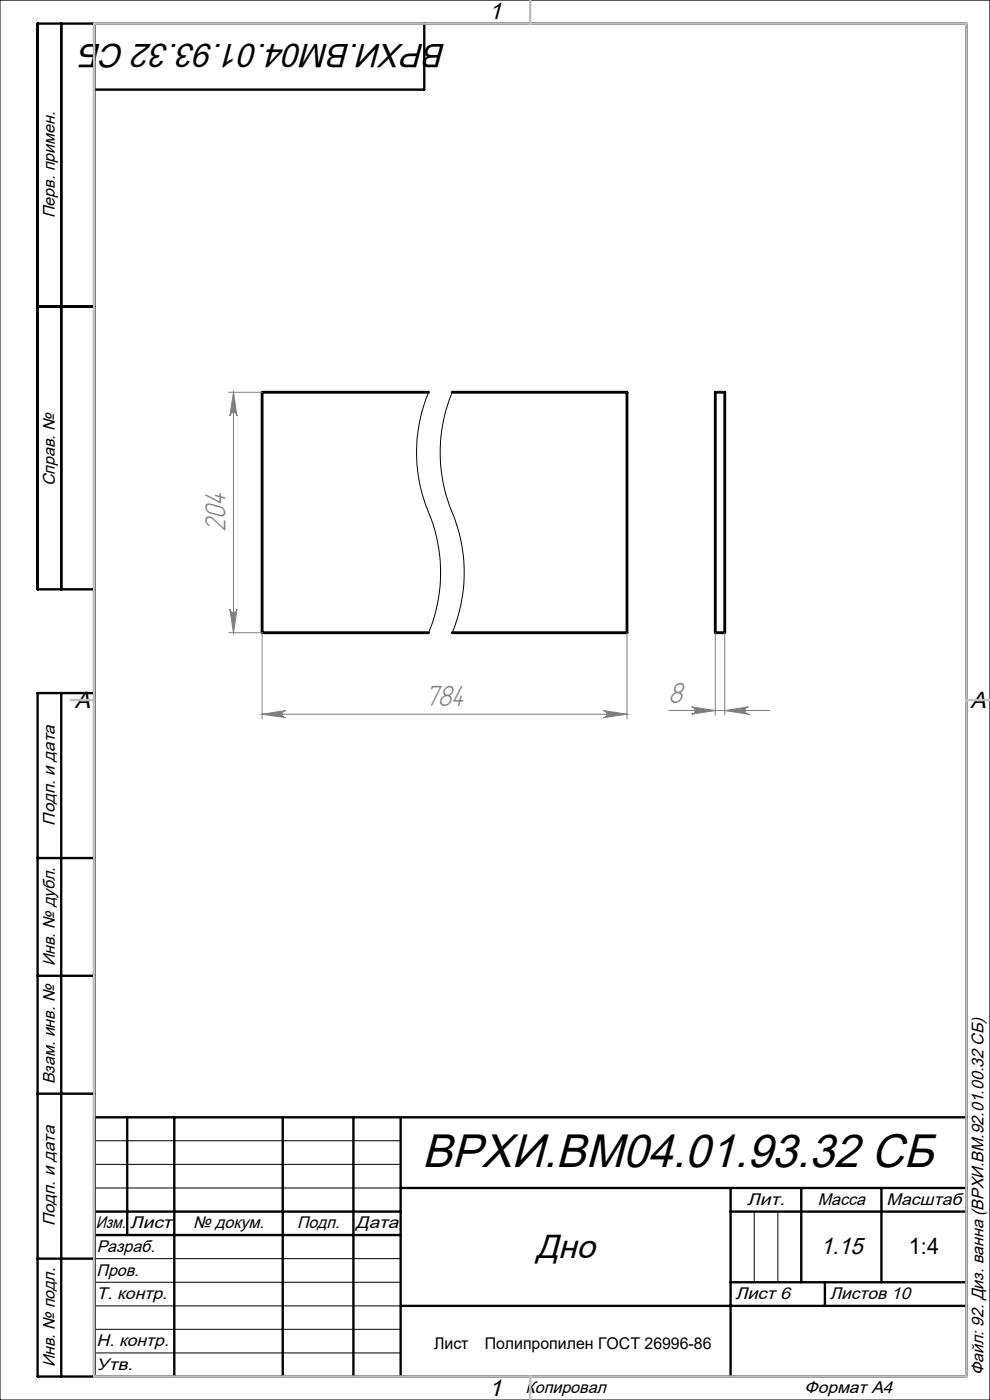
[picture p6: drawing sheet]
<svg xmlns="http://www.w3.org/2000/svg" width="210mm" height="297mm" viewBox="0 0 210 297" stroke-linecap="round" stroke-linejoin="round" font-family="sans-serif">
<path d="M90.9 83.2h-35.3v51h35.3M95.9 83.2h37.1v51h-37.1M151.7 83.2h2v51h-2z" fill="none" stroke="#000" stroke-width=".6"/>
<g fill="none" stroke="#000" stroke-width=".21">
<path d="M0 0h210v297h-210zM90.9 83.2a33.6 33.6 0 0 0 .6 27 33.2 33.2 0 0 1-.6 24M95.9 83.2a33.6 33.6 0 0 0 .6 27 33.2 33.2 0 0 1-.6 24M20 242h65M20 247h65M20 252h65M160 257v15M165 257v15M20 267h65M20 272h65M20 277h65M20 282h65"/>
<path d="M20 287h65"/>
</g>
<g fill="none" stroke="#808080" stroke-width=".21">
<path d="M48.5 83.2h7.1M49.5 83.2l.8 5a.76 .76 0 0 0-.8-.7 .76 .76 0 0 0-.7 .7zM49.5 83.2v51M48.5 134.2h7.1v18.3M48.8 129.2a.76 .76 0 0 0 .7 .8 .76 .76 0 0 0 .8-.8l-.8 5zM133 134.2v18.3M151.7 134.2v17.5M153.7 134.2v17.5M55.6 151.5l5-.8a.76 .76 0 0 0-.7 .8 .76 .76 0 0 0 .7 .8zM55.6 151.5h77.4M128 150.7l5 .8-5 .8a.76 .76 0 0 0 .7-.8 .76 .76 0 0 0-.7-.8zM141.9 150.7h21.4"/>
<path d="M146.7 150l5 .7-5 .8a.78 .78 0 0 0 .8-.8 .78 .78 0 0 0-.8-.7zM153.7 150.7l5-.7a.78 .78 0 0 0-.7 .7 .78 .78 0 0 0 .7 .8z"/>
</g>
<g fill="none" stroke="#000" stroke-width=".5">
<path d="M13 5v120M20 5v287M90 5v14h-70M8 65h12M20 125h-12v-120h197v287h-197v-145h12M13 147v145M8 182h12M8 207h12M8 232h12M20 237h185M27 237v25M37 237v55"/>
<path d="M60 237v55M75 237v55M85 237v55M20 257h65M85 252h120M155 252v40M155 257h50M170 252v20M187 252v20M8 267h12M20 262h65M85 277h120"/>
<path d="M155 272h50M175 272v5"/>
</g>
<path d="M20 5h185v287h-185zM112.5 0v5M15 148.5h5M205 148.5h5M112.5 292v5" fill="none" stroke="#c0c0c0" stroke-width=".5"/>
<g fill="#808080">
<path d="M128 150.7l5 .8-5 .8a.76 .76 0 0 0 .7-.8 .76 .76 0 0 0-.7-.8zM55.6 151.5l5-.8a.76 .76 0 0 0-.7 .8 .76 .76 0 0 0 .7 .8z"/>
<path d="M146.7 150l5 .7-5 .8a.78 .78 0 0 0 .8-.8 .78 .78 0 0 0-.8-.7zM153.7 150.7l5-.7a.78 .78 0 0 0-.7 .7 .78 .78 0 0 0 .7 .8z"/>
<path d="M48.8 129.2a.76 .76 0 0 0 .7 .8 .76 .76 0 0 0 .8-.8l-.8 5zM49.5 83.2l.8 5a.76 .76 0 0 0-.8-.7 .76 .76 0 0 0-.7 .7z"/>
</g>
<text font-size="10" x="89.5" y="247.6">ВРХИ.ВМ04.01.93.32 СБ</text>
<g font-size="7.1">
<text x="94.6" y="9.3" transform="rotate(-180 94.6 9.3)">ВРХИ.ВМ04.01.93.32 СБ</text>
<text x="113.7" y="266.8">Дно</text>
</g>
<g font-size="6.9" fill="#808080">
<text x="47.9" y="112.8" transform="rotate(-90 47.9 112.8)">204</text>
<text x="90.2" y="149.8">784</text>
<text x="141.9" y="149">8</text>
</g>
<g font-size="5">
<text x="103.7" y="4.1">1</text>
<text x="15.9" y="150.1">A</text>
<text x="205.9" y="150.1">A</text>
<text x="174" y="266">1.15</text>
<text x="103.7" y="296.1">1</text>
</g>
<text font-size="4.8" x="192.8" y="266">1:4</text>
<g font-size="3.6">
<text x="11.6" y="46.3" transform="rotate(-90 11.6 46.3)">Перв. примен.</text>
<text x="11.6" y="103.2" transform="rotate(-90 11.6 103.2)">Справ. №</text>
<text x="11.6" y="175.1" transform="rotate(-90 11.6 175.1)">Подп. и дата</text>
<text x="11.6" y="205" transform="rotate(-90 11.6 205)">Инв. № дубл.</text>
<text x="11.6" y="230" transform="rotate(-90 11.6 230)">Взам. инв. №</text>
<text x="158.5" y="255.6">Лит.</text>
<text x="173.5" y="255.6">Масса</text>
<text x="188.1" y="255.6">Масштаб</text>
<text x="11.6" y="260.1" transform="rotate(-90 11.6 260.1)">Подп. и дата</text>
<text x="20.3" y="260.6">Изм.</text>
<text x="27.6" y="260.6">Лист</text>
<text x="41" y="260.6">№ докум.</text>
<text x="63" y="260.6">Подп.</text>
<text x="75.5" y="260.6">Дата</text>
<text x="20.5" y="265.6">Разраб.</text>
<text x="20.5" y="275.6">Т. контр.</text>
<text x="20.5" y="270.6">Пров.</text>
<text x="156" y="275.6">Лист 6</text>
<text x="176" y="275.6">Листов 10</text>
<text x="20.5" y="285.6">Н. контр.</text>
<text x="11.6" y="290" transform="rotate(-90 11.6 290)">Инв. № подл.</text>
<text x="20.5" y="290.6">Утв.</text>
<text x="208.6" y="291.8" transform="rotate(-90 208.6 291.8)">Файл: 92. Диз. ванна (ВРХИ.ВМ.92.01.00.32 СБ)</text>
<text x="111.5" y="295.6">Копировал</text>
<text x="170.7" y="295.6">Формат А4</text>
</g>
<g font-size="3.4">
<text x="92.1" y="286.1">Лист</text>
<text x="102.8" y="286.1">Полипропилен ГОСТ 26996-86</text>
</g>
</svg>
